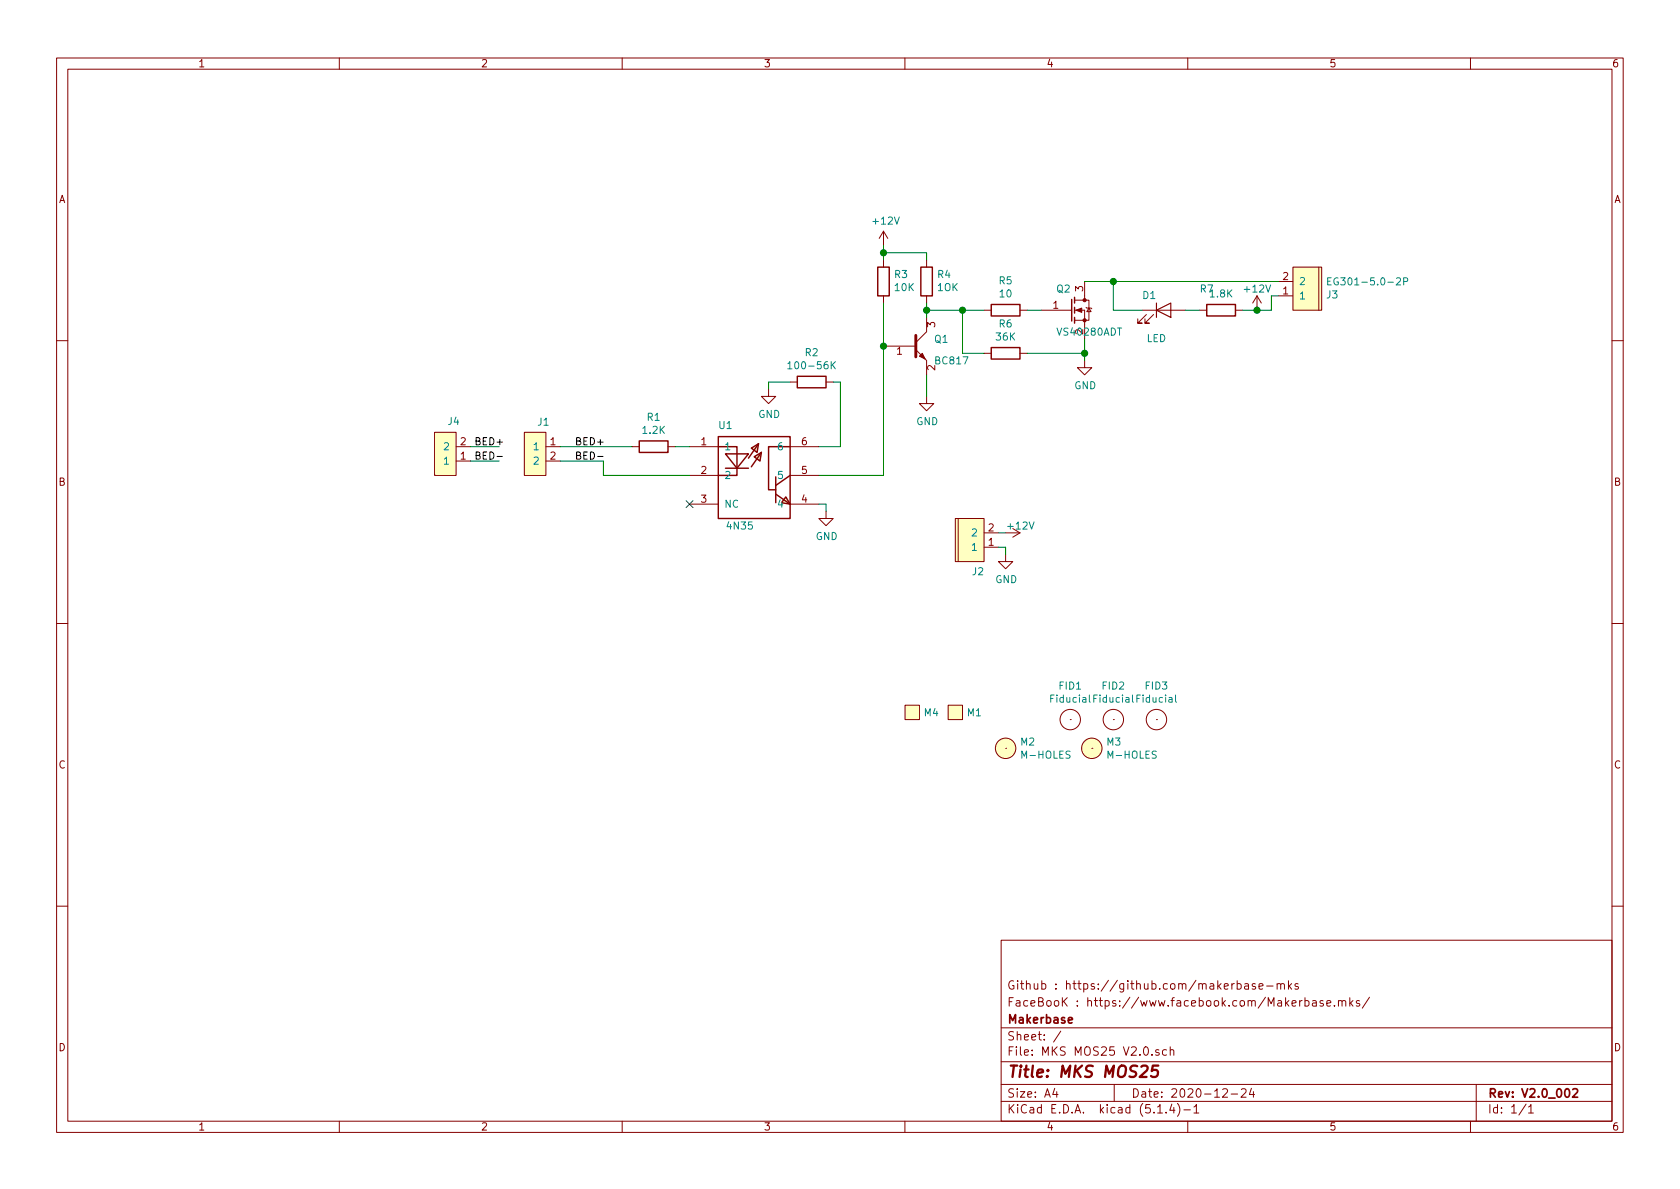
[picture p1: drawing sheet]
<svg xmlns="http://www.w3.org/2000/svg" width="297mm" height="210mm" viewBox="0 0 297 210" stroke-linecap="round" stroke-linejoin="round" font-family="sans-serif">
<g fill="none" stroke="#840000" stroke-width=".18">
<path d="M10 10.3h277v189.9h-277zM12 12.2h273v186.1h-273zM60 10.3v1.9M110 10.3v1.9M160 10.3v1.9M210 10.3v1.9M260 10.3v1.9M156.2 40.9v2.5M156.2 46v1.2M156.2 52.3v1.3M156.2 40.9l-.8 1.3M156.2 40.9l.8 1.3"/>
<path d="M163.8 46v1.2M163.8 52.3v1.3M163.8 56.1v2.6l-1.9 1.9M174 54.9h1.3M180.3 54.9h1.3M184.1 54.9h5.1M189.3 54.9h.2M190 54.9h1.8v5M190 53.1h1.8M191.8 53.1h.7v3.5h-2.5M191.8 49.8v3.3M192 54.4l.2 .1h.7l.1 .1"/>
<path d="M192.5 54.5l.4 .6h-.7zM201.9 54.9h7.6M202.7 55.6l-1.5 1.5h.7h-.7v-.7M204 55.6l-1.6 1.5h.8h-.8v-.7M212.1 54.9h1.3M218.4 54.9h1.3M222.2 52.3l-.7 1.3M222.2 52.3v2.6M222.2 52.3l.8 1.3M226.1 52.3h2.5M226.1 49.8h2.5M228.6 47.2h5.1v7.7h-5.1z"/>
<path d="M233.2 47.2v7.7M10 60.2h2M76.8 76.4h3.8v7.7h-3.8zM80.6 79h2.6M92.7 76.4h3.8v7.7h-3.8zM96.5 79h2.6M111.8 79h1.2M118.1 79h1.3M121.9 79h5.1M135.9 68.8v1.3h1.3l-1.3 1.3-1.3-1.3h1.3M139.7 79h5.1M139.7 67.6h1.3"/>
<path d="M146 67.6h1.3M156.2 61.2h5.7M161.9 61.8l1.9 1.9v2.6M163.8 70.1v1.3h1.3l-1.3 1.2-1.2-1.2h1.2M174 62.5h1.3M180.3 62.5h1.3M191.8 63.7v1.3h1.2l-1.2 1.3-1.3-1.3h1.3M285 60.2h2M80.6 81.5h2.6M96.5 81.5h2.6M121.9 84.1h5.1M121.9 89.1h5.1"/>
<path d="M139.7 84.1h5.1M139.7 89.1h5.1M146 90.4v1.3h1.3l-1.3 1.3-1.2-1.3h1.2M168.9 91.7h5.1v7.6h-5.1zM169.4 91.7v7.6M174 96.8h2.5M174 94.2h2.5M177.8 98v1.3h1.3l-1.3 1.3-1.3-1.3h1.3M180.3 94.2l-1.2 .8M10 110.3h2M285 110.3h2M160 124.7h2.6v2.5h-2.6z"/>
<path d="M167.6 124.7h2.6v2.5h-2.6zM177.8 132.3h.1M189.2 127.2h.1M193 132.3h.1M196.8 127.2h.1M204.5 127.2h.1M10 160.2h2M177 166.3h108v32h-108zM218.7 174l.5-.1 .3 .3-.1 .6-.2 .1-.5-.1M218.7 173.4v1.5M220.1 174h.6l.1 .9M220.8 174.3l-.6 .1-.2 .2 .1 .2 .1 .1 .6-.1"/>
<path d="M221.9 174l-.3-.1-.2 .2 .1 .3 .4 .1v.3h-.5M222.6 174.4l.7-.1-.1-.3-.4-.1-.2 .2 .1 .7h.5M224 174.4h1.1M225.8 174.1l.2-.2 .4 .1v.9M225.8 173.9v1M226.4 174.1a.36 .36 0 0 1 .4-.2 .36 .36 0 0 1 .3 .2v.8M227.8 173.4v1.5M227.9 174.4l.5 .5M228.4 173.9l-.6 .6M229.5 174l-.3-.1-.2 .2v.3l.5 .1v.3h-.5M230.7 177l.5-.1 .2 .3v.6l-.2 .1-.5-.1M230.7 176.4v1.5"/>
<path d="M232.1 177h.6v.9M232.7 177.3l-.5 .1-.2 .2 .1 .2 .1 .1 .5-.1M233.9 177l-.3-.1-.2 .2 .1 .3 .4 .1v.3h-.5M234.6 177.4l.7-.1-.1-.3-.4-.1-.2 .2v.7h.6M235.9 177.8v.1M236.7 177.1l.2-.2 .3 .1 .1 .9M236.7 176.9v1M237.3 177.1a.36 .36 0 0 1 .3-.2 .36 .36 0 0 1 .3 .2v.8M238.7 176.4v1.5M238.8 177.4l.4 .5M239.2 176.9l-.5 .6M240.4 177l-.4-.1-.2 .2 .1 .3 .5 .1v.3h-.6"/>
<path d="M242.1 176.3l-1.2 2M285 160.2h2M60 198.3v1.9M110 198.3v1.9M160 198.3v1.9M177 194.8h108M177 191.8h108M177 187.8h108M177 181.8h108M186.5 192.5l-.4 1h1M186.8 193v1M187.6 182.3l-1.3 2"/>
<path d="M197 191.8v3M204.7 196.8h.8M204.9 185.7a.37 .37 0 0 0-.6 .1l.1 .2 .5 .2 .1 .1-.3 .3-.4-.1M206.2 196.7v.1M206.2 185.7l-.4-.1-.3 .3 .1 .6 .2 .1 .4-.1M206.9 185.7h.1a.37 .37 0 0 1 .5 .1v.8M206.9 185.1v1.5M207.2 195.2l-.4 1.1h.9M207.5 195.8v1M208.2 195.1a1.71 1.71 0 0 1 0 2.3M209.3 196.3h1.2M210 198.3v1.9"/>
<path d="M211.1 195.8l.4-.5v1.5M211.1 196.8h.9M216.2 192.7l.2-.2h.4l.2 .5-.9 1h.9M217.7 193.5h1.1M219.5 192.7l.2-.2h.3l.3 .2v.3v.2l-.9 .8h.9M221.3 192.5l-.4 1h.9M221.6 193v1M260 198.3v1.9M261 191.8v6.5M269.8 195.2l-1.2 2M270.3 195.8l.4-.5v1.5M270.3 196.8h.8"/>
<circle cx="177.8" cy="132.3" r="1.8"/>
<circle cx="189.2" cy="127.2" r="1.8"/>
<circle cx="193" cy="132.3" r="1.8"/>
<circle cx="196.8" cy="127.2" r="1.8"/>
<circle cx="204.5" cy="127.2" r="1.8"/>
</g>
<path d="M188.9 180.4l.7-.1-.1-.3-.4-.1-.2 .2 .1 .7h.5M278.1 192.7l.2-.2h.4l.2 .5-.9 1h.9" fill="none" stroke="#840000" stroke-width=".3"/>
<path d="M204.8 188.4h-1l-.2 1 .3-.2 .7 .1 .1 .3-.1 .7-.3 .1h-.5l-.3-.1" fill="none" stroke="#840000" stroke-width=".41"/>
<g fill="none" stroke="#840000" stroke-width=".25">
<path d="M155.2 47.2h2v5.1h-2zM162.8 47.2h2v5.1h-2zM175.3 53.8h5v2.1h-5zM189.5 53v3.8M190 52.6v1M190 54.4v1M190 56.1v1M213.4 53.8h5v2.1h-5zM113 78h5.1v2h-5.1zM127 77.2h12.7v14.5h-12.7zM127 79h3.3v5.1h-3.3M132.8 79.2l1.3-.7-.2 1.5z"/>
<path d="M134.1 78.5l-1.8 2.5M139.7 79h-3.8v7.6h1.3M141 66.5h5v2.1h-5zM175.3 61.5h5v2h-5zM128.3 80.3h4l-2 2.5zM128.3 82.8h4M133.3 80.8l1.3-.8-.2 1.5zM134.6 80l-1.8 2.5M137.2 87.4l2.5 1.7M137.2 84.3v4.6M138.9 87.9l.8 1.2-1.5-.2zM139.7 84.1l-2.5 1.7"/>
</g>
<g fill="#ffffc2" stroke="#ffffc2" stroke-width=".18">
<path d="M138.9 87.9l.8 1.2-1.5-.2z"/>
<path d="M132.8 79.2l1.3-.7-.2 1.5z"/>
<path d="M133.3 80.8l1.3-.8-.2 1.5z"/>
<path d="M92.7 76.4h3.8v7.7h-3.8z"/>
<path d="M228.6 47.2h5.1v7.7h-5.1z"/>
<path d="M167.6 124.7h2.6v2.5h-2.6z"/>
<path d="M168.9 91.7h5.1v7.6h-5.1z"/>
<path d="M160 124.7h2.6v2.5h-2.6z"/>
<path d="M76.8 76.4h3.8v7.7h-3.8z"/>
<circle cx="177.8" cy="132.3" r="1.8"/>
<circle cx="193" cy="132.3" r="1.8"/>
</g>
<path d="M204.5 54.9l2.5-1.3v2.5zM204.5 53.6v2.5" fill="none" stroke="#840000" stroke-width=".2"/>
<path d="M234.7 49.7h.5M235.4 49.1h-.7v1.3h.7M248.2 49.8l.6-.1v-.5l-.1-.1h-.5v1.3M139.3 64.3l.3-.3v1.2M139.3 65.2h.7M147.2 64.5l.5 .7M147.7 64l-.7 .7M192.6 122.9v1.1l.2 .2M200.2 122.9v1.1l.2 .2M207.8 122.9v1.1l.2 .2" fill="none" stroke="#008484" stroke-width=".18"/>
<g fill="#840000" stroke="#840000" stroke-width=".18">
<path d="M190.2 54.9l1.1-.4v.7z"/>
<path d="M162.6 63l.5-.5 .5 1z"/>
<circle cx="191.8" cy="56.6" r=".28"/>
<circle cx="191.8" cy="53.1" r=".28"/>
</g>
<path d="M161.9 59.3v3.8" fill="none" stroke="#840000" stroke-width=".51"/>
<g fill="none" stroke="#008400" stroke-width=".18">
<path d="M156.2 43.4v2.6M156.2 53.6v30.5h-11.4M156.2 44.7h7.6v1.3M163.8 54.9h10.2M163.8 53.6v2.5M170.2 54.9v7.6h3.8M181.6 54.9h2.5M191.8 49.8h34.3M191.8 59.9v3.8M196.8 49.8v5.1h5.1M209.5 54.9h2.6M226.1 52.3h-1.3v2.6h-5.1"/>
<path d="M83.2 79h5.1M99.1 79h12.7M119.4 79h2.5M139.7 67.6h-3.8v1.2M147.3 67.6h1.3v11.4h-3.8M163.8 66.3v3.8M181.6 62.5h10.2M83.2 81.5h5.1M99.1 81.5h7.6v2.6h15.2M144.8 89.1h1.2v1.3M176.5 94.2h1.3M176.5 96.8h1.3v1.2"/>
</g>
<path d="M87.9 80.7h.9M105.7 80.7h.9" fill="none" stroke="#000" stroke-width=".18"/>
<g fill="#008400" stroke="#008400" stroke-width=".25">
<circle cx="196.9" cy="49.8" r=".51"/>
<circle cx="156.2" cy="61.2" r=".51"/>
<circle cx="170.2" cy="54.9" r=".51"/>
<circle cx="222.3" cy="54.9" r=".51"/>
<circle cx="163.8" cy="54.9" r=".51"/>
<circle cx="156.2" cy="44.7" r=".51"/>
<circle cx="191.8" cy="62.5" r=".51"/>
</g>
<path d="M121.3 88.5l1.2 1.3M122.5 88.5l-1.2 1.3" fill="none" stroke="#000084" stroke-width=".18"/>
<text font-size="2.8" fill="#840000" x="178" y="190.5">Title: MKS MOS25</text>
<g font-size="2.1" fill="#840000">
<text x="178" y="178">FaceBooK : https://www.facebook.com/Makerbase.mks/</text>
<text x="178" y="175">Github : https://github.com/makerbase-mks</text>
<text x="178" y="184">Sheet: /</text>
<text x="178" y="181">Makerbase</text>
<text x="178" y="186.7">File: MKS MOS25 V2.0.sch</text>
<text x="178" y="196.9">KiCad E.D.A. kicad (5.1.4)-1</text>
<text x="178" y="194.1">Size: A4</text>
<text x="200" y="194.1">Date: 2020-12-24</text>
<text x="263" y="194.1">Rev: V2.0_002</text>
<text x="263" y="196.9">Id: 1/1</text>
</g>
<g font-size="1.8" fill="#840000">
<text x="35" y="11.9">1</text>
<text x="85" y="11.9">2</text>
<text x="135" y="11.9">3</text>
<text x="185" y="11.9">4</text>
<text x="235" y="11.9">5</text>
<text x="285" y="11.9">6</text>
<text x="10.4" y="35.9">A</text>
<text x="285.4" y="35.9">A</text>
<text x="191.5" y="51.5" transform="rotate(-90 191.5 51.5)">3</text>
<text x="226.8" y="52.1">1</text>
<text x="226.8" y="49.5">2</text>
<text x="165.4" y="57.9" transform="rotate(-90 165.4 57.9)">3</text>
<text x="186.2" y="54.6">1</text>
<text x="158.6" y="62.7">1</text>
<text x="165.4" y="65.5" transform="rotate(-90 165.4 65.5)">2</text>
<text x="81.4" y="81.3">1</text>
<text x="81.4" y="78.7">2</text>
<text x="97.3" y="78.7">1</text>
<text x="97.3" y="81.3">2</text>
<text x="124" y="78.7">1</text>
<text x="124" y="83.8">2</text>
<text x="141.8" y="83.8">5</text>
<text x="141.8" y="78.7">6</text>
<text x="10.4" y="85.9">B</text>
<text x="124" y="88.9">3</text>
<text x="141.8" y="88.9">4</text>
<text x="285.4" y="85.9">B</text>
<text x="174.8" y="94">2</text>
<text x="174.8" y="96.5">1</text>
<text x="10.4" y="135.9">C</text>
<text x="285.4" y="135.9">C</text>
<text x="10.4" y="185.9">D</text>
<text x="285.4" y="185.9">D</text>
<text x="35" y="199.9">1</text>
<text x="85" y="199.9">2</text>
<text x="135" y="199.9">3</text>
<text x="185" y="199.9">4</text>
<text x="235" y="199.9">5</text>
<text x="285" y="199.9">6</text>
</g>
<g font-size="1.8" fill="#008484">
<text x="154.5" y="39.7">+12V</text>
<text x="158.2" y="49.2">R3</text>
<text x="158.3" y="51.5">10K</text>
<text x="165.8" y="51.5">1OK</text>
<text x="165.8" y="49.2">R4</text>
<text x="176.7" y="50.3">R5</text>
<text x="176.8" y="52.6">10</text>
<text x="186.9" y="51.7">Q2</text>
<text x="202.1" y="52.9">D1</text>
<text x="212.2" y="51.7">R7</text>
<text x="214" y="52.6">1.8K</text>
<text x="220.2" y="51.7">+12V</text>
<text x="229.6" y="53">1</text>
<text x="229.6" y="50.4">2</text>
<text x="234.6" y="52.8">J3</text>
<text x="236.2" y="50.5">EG301-5.0-2P</text>
<text x="176.7" y="57.9">R6</text>
<text x="187.1" y="59.4">VS40280ADT</text>
<text x="191.5" y="59.2" transform="rotate(-90 191.5 59.2)">2</text>
<text x="140.1" y="65.3">100-56K</text>
<text x="142.4" y="63">R2</text>
<text x="165.3" y="60.6">Q1</text>
<text x="165.5" y="64.4">BC817</text>
<text x="176.2" y="60.2">36K</text>
<text x="202.7" y="60.5">LED</text>
<text x="189.9" y="68.8">GND</text>
<text x="79.2" y="75.2">J4</text>
<text x="95.1" y="75.3">J1</text>
<text x="113.7" y="76.7">1.2K</text>
<text x="114.5" y="74.4">R1</text>
<text x="127.2" y="75.9">U1</text>
<text x="134.1" y="73.9">GND</text>
<text x="162" y="75.2">GND</text>
<text x="78.6" y="82.2">1</text>
<text x="78.6" y="79.6">2</text>
<text x="94.5" y="79.6">1</text>
<text x="94.5" y="82.2">2</text>
<text x="128" y="79.6">1</text>
<text x="137.7" y="79.6">6</text>
<text x="128" y="84.7">2</text>
<text x="128" y="89.8">NC</text>
<text x="137.7" y="89.8">4</text>
<text x="137.7" y="84.7">5</text>
<text x="128.7" y="93.6">4N35</text>
<text x="144.2" y="95.5">GND</text>
<text x="172" y="94.9">2</text>
<text x="178.3" y="93.6">+12V</text>
<text x="172" y="101.7">J2</text>
<text x="172" y="97.4">1</text>
<text x="176" y="103.1">GND</text>
<text x="185.9" y="124.3">Fiducial</text>
<text x="187.3" y="121.9">FID1</text>
<text x="193.5" y="124.3">Fiducial</text>
<text x="194.9" y="121.9">FID2</text>
<text x="201.1" y="124.3">Fiducial</text>
<text x="202.6" y="121.9">FID3</text>
<text x="163.4" y="126.7">M4</text>
<text x="171.1" y="126.7">M1</text>
<text x="180.5" y="131.8">M2</text>
<text x="195.7" y="131.8">M3</text>
<text x="180.8" y="134.2">M-HOLES</text>
<text x="196.1" y="134.2">M-HOLES</text>
</g>
<g font-size="1.8">
<text x="83.8" y="78.7">BED+</text>
<text x="83.8" y="81.3">BED-</text>
<text x="101.6" y="78.7">BED+</text>
<text x="101.6" y="81.3">BED-</text>
</g>
</svg>
